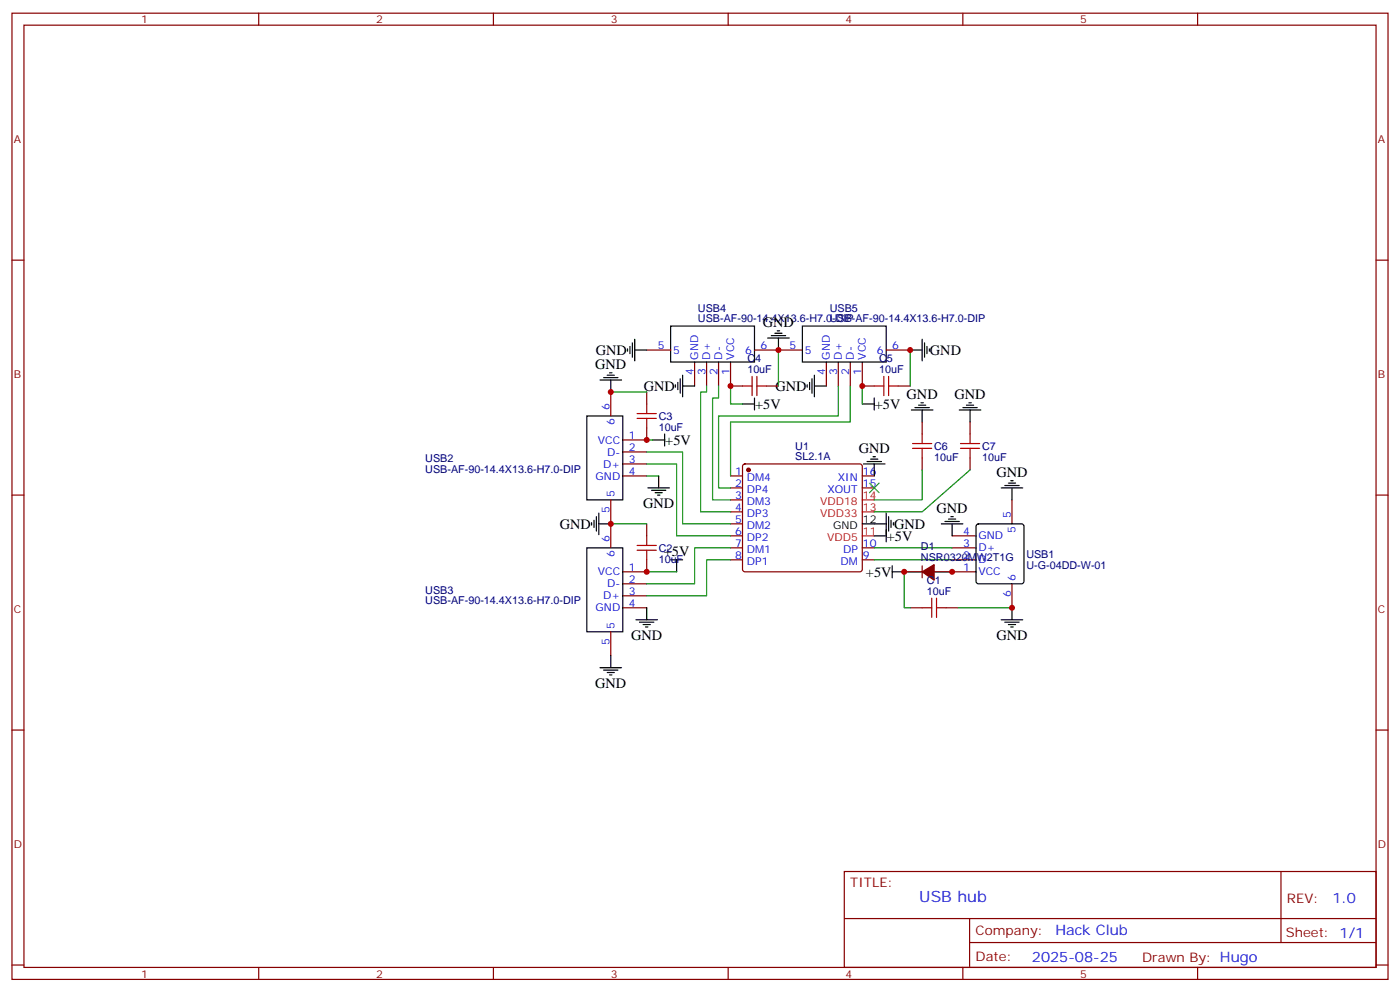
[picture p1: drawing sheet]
<svg xmlns="http://www.w3.org/2000/svg" width="412mm" height="292mm" viewBox="0 0 412 292" stroke-linecap="round" stroke-linejoin="round" font-family="sans-serif">
<g fill="none" stroke="#870000" stroke-width=".35">
<path d="M3.5 3.9h405.4v284.3h-405.4zM7.1 7.4h398.2v277.3h-398.2zM76.2 3.9v3.5M145.3 3.9v3.5M214.5 3.9v3.5M283.6 3.9v3.5M352.8 3.9v3.5M3.5 76.6h3.6M405.3 76.6h3.6M179.9 115.4v7M190.5 115.4v3.5M190.5 103h7.1"/>
<path d="M204.6 106.5v7.1M208.1 106.5v7.1M211.7 106.5v7.1M215.2 106.5v7.1h3.5M222.2 103h14.2M225.8 113.6h3.5M243.4 106.5v7.1M246.9 106.5v7.1M250.5 106.5v7.1M254 106.5v7.1h3.5M261.1 103h7M264.6 113.6h3.5"/>
<path d="M183.4 133h7.1M183.4 136.5h7.1M190.5 125.9v3.6h-7.1M219 136.7l.4-.2h33.9l.5 .2 .2 .5v30.4l-.2 .5-.5 .2h-33.9l-.5-.3-.2-.4v-30.4zM271.6 124.2v3.5M271.6 134.8v3.5M285.8 124.2v3.5M285.8 134.8v3.5M3.5 145.7h3.6M179.9 147.1v14.1M183.4 140.1h7.1M190.5 154.2v3.5"/>
<path d="M215.2 157.7h3.5M215.2 140.1h3.5M215.2 143.6h3.5M215.2 147.1h3.5M215.2 150.6h3.5M215.2 154.2h3.5M254 140.1h3.5M254 143.6h3.5M280.5 157.7h7M298.1 147.1v7.1M405.3 145.7h3.6M183.4 171.8h7.1"/>
<path d="M183.4 175.3h7.1M183.4 178.9h7.1M190.5 164.7v3.6h-7.1M215.2 161.2h3.5M215.2 164.7h3.5M254 161.2h3.5M254 164.7h3.5M266.3 168.3h5.3M268.1 178.9h3.5M271.6 166.5v3.5M275.2 168.3h12.3M278.7 178.9h3.5"/>
<path d="M280.5 161.2h7M280.5 164.7h7M298.1 171.8v7.1M179.9 185.9v7.1M3.5 214.8h3.6M405.3 214.8h3.6M248.7 256.5h156.6v28.2h-156.6zM377.3 256.5v20.9M248.7 270.3h156.5M285.6 277.4h119.6M285.6 270.3v14.1M3.5 284h3.6"/>
<path d="M76.2 284.7v3.5M145.3 284.7v3.5M214.5 284.7v3.5M283.6 284.7v3.5M352.8 284.7v3.5M405.3 284h3.6"/>
</g>
<g fill="none" stroke="#000" stroke-width=".35">
<path d="M187 99.8v6.4M197.6 96h24.6v10.5h-24.6zM226.1 99.5h6.4M227.2 98.8h4.2M228.2 98.1h2.2M229 97.4h.7M229.3 99.5v3.5M236.4 96h24.7v10.5h-24.7zM271.6 99.8v6.4M176.7 111.8h6.4M177.8 111.1h4.2M178.9 110.4h2.1"/>
<path d="M179.6 109.7h.7M179.9 111.8v3.6M184.9 102.7v.7M185.6 102v2.1M186.3 100.9v4.2M187 103h3.5M199 113.2v.7M199.7 112.5v2.2M200.4 111.5v4.2M201.1 113.6h3.5M201.1 110.4v6.4M218.7 118.9h3.5"/>
<path d="M222.2 117.1v3.5M237.8 113.2v.7M238.5 112.5v2.2M239.2 111.5v4.2M239.9 113.6h3.5M239.9 110.4v6.4M254 118.9h3.5M257.5 117.1v3.5M268.1 103h3.5M269.5 119.9h4.3M270.6 119.2h2.1M271.3 118.5h.7"/>
<path d="M272.3 100.9v4.2M273 102v2.1M273.8 102.7v.7M283.6 119.9h4.3M284.7 119.2h2.1M285.4 118.5h.7M172.9 122.4h10.5v24.7h-10.5zM192.3 129.5h3.5M195.8 127.7v3.5M254.4 136.5h6.3M255.4 135.8h4.2M256.5 135.1h2.1"/>
<path d="M257.2 134.4h.7M257.5 136.5v3.6M268.5 120.6h6.3M271.6 120.6v3.6M282.6 120.6h6.3M285.8 120.6v3.6M174.3 153.8v.7M175 153.1v2.1M175.7 152v4.3M176.4 154.2h3.5M176.4 151v6.3M190.9 143.6h6.3"/>
<path d="M191.9 144.3h4.2M193 145h2.1M193.7 145.7h.7M194 140.1v3.5M254 154.2h7.1M257.5 157.7h3.6M261.1 151v8.5M261.8 152v4.3M262.5 153.1v2.1M263.2 153.8v.7M277.3 154.2h6.3M278.3 153.5h4.3"/>
<path d="M279.4 152.8h2.1M280.1 152h.7M280.5 154.2v3.5M287.7 154.4l.5-.2h12.7l.5 .2 .2 .5v16.2l-.2 .5-.5 .2h-12.7l-.5-.2-.2-.5v-16.2zM294.9 143.6h6.4M296 142.9h4.2M297 142.2h2.2M297.7 141.5h.7M298.1 143.6v3.5M172.9 161.2h10.5v24.7h-10.5zM190.5 178.9v3.5M197.6 164.7h3.5"/>
<path d="M199.3 164.7v3.6M262.8 168.3h3.5M262.8 166.5v3.5M298.1 178.9v3.5M176.7 196.5h6.4M177.8 197.2h4.2M178.9 197.9h2.1M179.6 198.6h.7M179.9 193v3.5M187.3 182.4h6.4M188.4 183.1h4.2M189.4 183.8h2.2"/>
<path d="M190.1 184.5h.8M294.9 182.4h6.4M296 183.1h4.2M297 183.8h2.2M297.7 184.5h.7"/>
</g>
<g fill="#870000" stroke="#870000" stroke-width=".35">
<path d="M271.6 168.3l3.6-2.1v4.5z"/>
<circle cx="220.5" cy="138.3" r=".53"/>
</g>
<path d="M254 157.7h3.5M254 150.6h3.5M254 147.1h3.5" fill="none" stroke="#f00" stroke-width=".35"/>
<g fill="none" stroke="#008700" stroke-width=".35">
<path d="M179.9 115.4h10.6M208.1 113.6v1.8h-1.7v35.2h8.8M211.7 113.6v3.5h-1.8v30h5.3M215.2 113.6v5.3h3.5M229.3 103v10.6M246.9 113.6v8.8h-35.2v21.2h3.5M250.5 113.6v10.6h-35.3v15.9M254 113.6v5.3M268.1 103v10.6M190.5 133h10.6v21.2h14.1M190.5 136.5h8.8v21.2h15.9M190.5 129.5h1.8"/>
<path d="M271.6 138.3v8.8h-14.1M285.8 138.3l-14.2 12.3h-14.1M179.9 154.2h10.6M190.5 140.1h3.5M190.5 168.3h8.8M215.2 161.2h-10.6v10.6h-14.1M215.2 164.7h-7.1v10.6h-17.6M257.5 161.2h23M257.5 164.7h23M280.5 168.3h-14.2v10.6h1.8M282.2 178.9h15.9"/>
</g>
<g fill="none" stroke="#a10000" stroke-width=".35">
<path d="M190.5 118.9v2.8M218.7 113.6h2.8M221.5 110.8v5.6M223 110.8v5.6M223 113.6h2.8M257.5 113.6h2.8M260.3 110.8v5.6M261.8 113.6h2.8M261.8 110.8v5.6M187.7 123.1h5.6M187.7 121.7h5.6M190.5 123.1v2.8"/>
<path d="M268.8 131.9h5.7M268.8 130.5h5.7M271.6 127.7v2.8M271.6 131.9v2.9M282.9 131.9h5.7M282.9 130.5h5.7M285.8 127.7v2.8M285.8 131.9v2.9M190.5 157.7v2.8M187.7 161.9h5.6M187.7 160.5h5.6M190.5 161.9v2.8"/>
<path d="M271.6 178.9h2.9M274.5 176v5.7M275.9 178.9h2.8M275.9 176v5.7"/>
</g>
<path d="M256.1 142.2l2.8 2.8M258.9 142.2l-2.8 2.8" fill="none" stroke="#3c3" stroke-width=".35"/>
<g fill="#c00">
<circle cx="280.5" cy="168.3" r=".88"/>
<circle cx="266.3" cy="168.3" r=".88"/>
<circle cx="298.1" cy="178.9" r=".88"/>
<circle cx="190.5" cy="168.3" r=".88"/>
<circle cx="179.9" cy="154.2" r=".88"/>
<circle cx="190.5" cy="129.5" r=".88"/>
<circle cx="179.9" cy="115.4" r=".88"/>
<circle cx="229.3" cy="103" r=".88"/>
<circle cx="215.2" cy="113.6" r=".88"/>
<circle cx="254" cy="113.6" r=".88"/>
<circle cx="268.1" cy="103" r=".88"/>
</g>
<text font-size="4.6" fill="#00f" x="270.8" y="265.5">USB hub</text>
<g font-size="4.2">
<text x="224.7" y="96.3">GND</text>
<text x="175.5" y="104.4">GND</text>
<text x="273.9" y="104.4">GND</text>
<text x="175.3" y="108.7">GND</text>
<text x="189.6" y="115">GND</text>
<text x="228.4" y="115">GND</text>
<text x="267.1" y="117.5">GND</text>
<text x="281.2" y="117.5">GND</text>
<text x="222.4" y="120.3">+5V</text>
<text x="257.7" y="120.3">+5V</text>
<text x="196" y="130.9">+5V</text>
<text x="252.9" y="133.3">GND</text>
<text x="293.5" y="140.4">GND</text>
<text x="189.4" y="149.6">GND</text>
<text x="164.9" y="155.6">GND</text>
<text x="263.3" y="155.6">GND</text>
<text x="275.9" y="151">GND</text>
<text x="261.2" y="159.1">+5V</text>
<text x="195.5" y="163.7">+5V</text>
<text x="255.1" y="169.7">+5V</text>
<text x="185.9" y="188.4">GND</text>
<text x="293.5" y="188.4">GND</text>
<text x="175.3" y="202.5">GND</text>
</g>
<g font-size="4.2" fill="#00f">
<text x="392.5" y="265.7">1.0</text>
<text x="310.9" y="275.3">Hack Club</text>
<text x="304" y="283.1">2025-08-25</text>
</g>
<g font-size="3.9" fill="#800">
<text x="250.5" y="261.1">TITLE:</text>
<text x="379.1" y="265.7">REV:</text>
<text x="287.4" y="275.3">Company:</text>
<text x="378.7" y="275.9">Sheet: 1/1</text>
<text x="287.4" y="282.9">Date:</text>
<text x="336.4" y="283">Drawn By: Hugo</text>
</g>
<g font-size="3.2" fill="#800">
<text x="41.6" y="6.9">1</text>
<text x="110.8" y="6.9">2</text>
<text x="179.9" y="6.9">3</text>
<text x="249.1" y="6.9">4</text>
<text x="318.2" y="6.9">5</text>
<text x="4.1" y="42">A</text>
<text x="405.9" y="42">A</text>
<text x="4.1" y="111.1">B</text>
<text x="405.9" y="111.1">B</text>
<text x="4.1" y="180.3">C</text>
<text x="405.9" y="180.3">C</text>
<text x="4.1" y="249.4">D</text>
<text x="405.9" y="249.4">D</text>
<text x="41.6" y="287.7">1</text>
<text x="110.8" y="287.7">2</text>
<text x="179.9" y="287.7">3</text>
<text x="249.1" y="287.7">4</text>
<text x="318.2" y="287.7">5</text>
</g>
<g font-size="3.2" fill="#000080">
<text x="205.6" y="94.9">USB-AF-90-14.4X13.6-H7.0-DIP</text>
<text x="205.6" y="91.7">USB4</text>
<text x="244.4" y="94.9">USB-AF-90-14.4X13.6-H7.0-DIP</text>
<text x="244.4" y="91.7">USB5</text>
<text x="220.1" y="106.5">C4</text>
<text x="258.9" y="106.5">C5</text>
<text x="220.1" y="109.7">10uF</text>
<text x="258.9" y="109.7">10uF</text>
<text x="194" y="123.6">C3</text>
<text x="194" y="126.7">10uF</text>
<text x="125.3" y="135.9">USB2</text>
<text x="234.3" y="135.5">SL2.1A</text>
<text x="234.3" y="132.3">U1</text>
<text x="275.2" y="135.6">10uF</text>
<text x="275.2" y="132.4">C6</text>
<text x="289.3" y="135.6">10uF</text>
<text x="289.3" y="132.4">C7</text>
<text x="125.3" y="139.1">USB-AF-90-14.4X13.6-H7.0-DIP</text>
<text x="271.3" y="161.9">D1</text>
<text x="194" y="165.5">10uF</text>
<text x="194" y="162.4">C2</text>
<text x="271.3" y="165.1">NSR0320MW2T1G</text>
<text x="302.3" y="167.3">U-G-04DD-W-01</text>
<text x="302.3" y="164.1">USB1</text>
<text x="273.1" y="171.8">C1</text>
<text x="125.3" y="174.7">USB3</text>
<text x="125.3" y="177.9">USB-AF-90-14.4X13.6-H7.0-DIP</text>
<text x="273.1" y="175">10uF</text>
</g>
<g font-size="3.2" fill="#00f">
<text x="193.8" y="102.7">5</text>
<text x="198.3" y="104.1">5</text>
<text x="205.7" y="105.8" transform="rotate(-90 205.7 105.8)">GND</text>
<text x="209.2" y="105.8" transform="rotate(-90 209.2 105.8)">D+</text>
<text x="212.7" y="105.8" transform="rotate(-90 212.7 105.8)">D-</text>
<text x="216.3" y="105.8" transform="rotate(-90 216.3 105.8)">VCC</text>
<text x="219.5" y="104.1">6</text>
<text x="224" y="102.7">6</text>
<text x="232.6" y="102.7">5</text>
<text x="237.1" y="104.1">5</text>
<text x="244.5" y="105.8" transform="rotate(-90 244.5 105.8)">GND</text>
<text x="248" y="105.8" transform="rotate(-90 248 105.8)">D+</text>
<text x="251.5" y="105.8" transform="rotate(-90 251.5 105.8)">D-</text>
<text x="255.1" y="105.8" transform="rotate(-90 255.1 105.8)">VCC</text>
<text x="258.3" y="104.1">6</text>
<text x="262.8" y="102.7">6</text>
<text x="204.3" y="110.3" transform="rotate(-90 204.3 110.3)">4</text>
<text x="207.8" y="110.3" transform="rotate(-90 207.8 110.3)">3</text>
<text x="211.3" y="110.3" transform="rotate(-90 211.3 110.3)">2</text>
<text x="214.8" y="110.3" transform="rotate(-90 214.8 110.3)">1</text>
<text x="243.1" y="110.3" transform="rotate(-90 243.1 110.3)">4</text>
<text x="246.6" y="110.3" transform="rotate(-90 246.6 110.3)">3</text>
<text x="250.1" y="110.3" transform="rotate(-90 250.1 110.3)">2</text>
<text x="253.6" y="110.3" transform="rotate(-90 253.6 110.3)">1</text>
<text x="179.6" y="120.6" transform="rotate(-90 179.6 120.6)">6</text>
<text x="181" y="125.1" transform="rotate(-90 181 125.1)">6</text>
<text x="176.1" y="130.5">VCC</text>
<text x="185.2" y="129.1">1</text>
<text x="177.7" y="137.6">D+</text>
<text x="178.9" y="134.1">D-</text>
<text x="185.2" y="132.6">2</text>
<text x="185.2" y="136.2">3</text>
<text x="175.5" y="141.1">GND</text>
<text x="185.2" y="139.7">4</text>
<text x="216.5" y="139.7">1</text>
<text x="216.5" y="143.2">2</text>
<text x="220" y="141.5">DM4</text>
<text x="246.8" y="141.5">XIN</text>
<text x="254.2" y="143.2">15</text>
<text x="254.2" y="139.7">16</text>
<text x="181" y="146.4" transform="rotate(-90 181 146.4)">5</text>
<text x="216.5" y="146.8">3</text>
<text x="220" y="145">DP4</text>
<text x="220" y="148.5">DM3</text>
<text x="243.7" y="145">XOUT</text>
<text x="179.6" y="150.9" transform="rotate(-90 179.6 150.9)">5</text>
<text x="216.5" y="150.3">4</text>
<text x="216.5" y="153.8">5</text>
<text x="220" y="152">DP3</text>
<text x="220" y="155.6">DM2</text>
<text x="297.7" y="152.4" transform="rotate(-90 297.7 152.4)">5</text>
<text x="179.6" y="159.5" transform="rotate(-90 179.6 159.5)">6</text>
<text x="216.5" y="157.3">6</text>
<text x="216.5" y="160.9">7</text>
<text x="220" y="159.1">DP2</text>
<text x="254.2" y="160.9">10</text>
<text x="283.7" y="157.3">4</text>
<text x="283.7" y="160.9">3</text>
<text x="288.2" y="158.8">GND</text>
<text x="299.2" y="156.9" transform="rotate(-90 299.2 156.9)">5</text>
<text x="181" y="163.9" transform="rotate(-90 181 163.9)">6</text>
<text x="185.2" y="167.9">1</text>
<text x="216.5" y="164.4">8</text>
<text x="220" y="162.6">DM1</text>
<text x="220" y="166.2">DP1</text>
<text x="247.6" y="166.2">DM</text>
<text x="248.3" y="162.6">DP</text>
<text x="254.2" y="164.4">9</text>
<text x="283.7" y="164.4">2</text>
<text x="283.7" y="167.9">1</text>
<text x="288.2" y="162.3">D+</text>
<text x="288.2" y="165.8">D-</text>
<text x="176.1" y="169.3">VCC</text>
<text x="178.9" y="172.9">D-</text>
<text x="185.2" y="171.4">2</text>
<text x="288.2" y="169.3">VCC</text>
<text x="299.2" y="171.1" transform="rotate(-90 299.2 171.1)">6</text>
<text x="175.5" y="179.9">GND</text>
<text x="177.7" y="176.4">D+</text>
<text x="185.2" y="175">3</text>
<text x="185.2" y="178.5">4</text>
<text x="297.7" y="175.6" transform="rotate(-90 297.7 175.6)">6</text>
<text x="181" y="185.2" transform="rotate(-90 181 185.2)">5</text>
<text x="179.6" y="189.7" transform="rotate(-90 179.6 189.7)">5</text>
</g>
<g font-size="3.2" fill="#f00">
<text x="241.6" y="148.5">VDD18</text>
<text x="254.2" y="146.8">14</text>
<text x="241.6" y="152">VDD33</text>
<text x="254.2" y="150.3">13</text>
<text x="243.6" y="159.1">VDD5</text>
<text x="254.2" y="157.3">11</text>
</g>
<g font-size="3.2">
<text x="245.4" y="155.6">GND</text>
<text x="254.2" y="153.8">12</text>
</g>
</svg>
